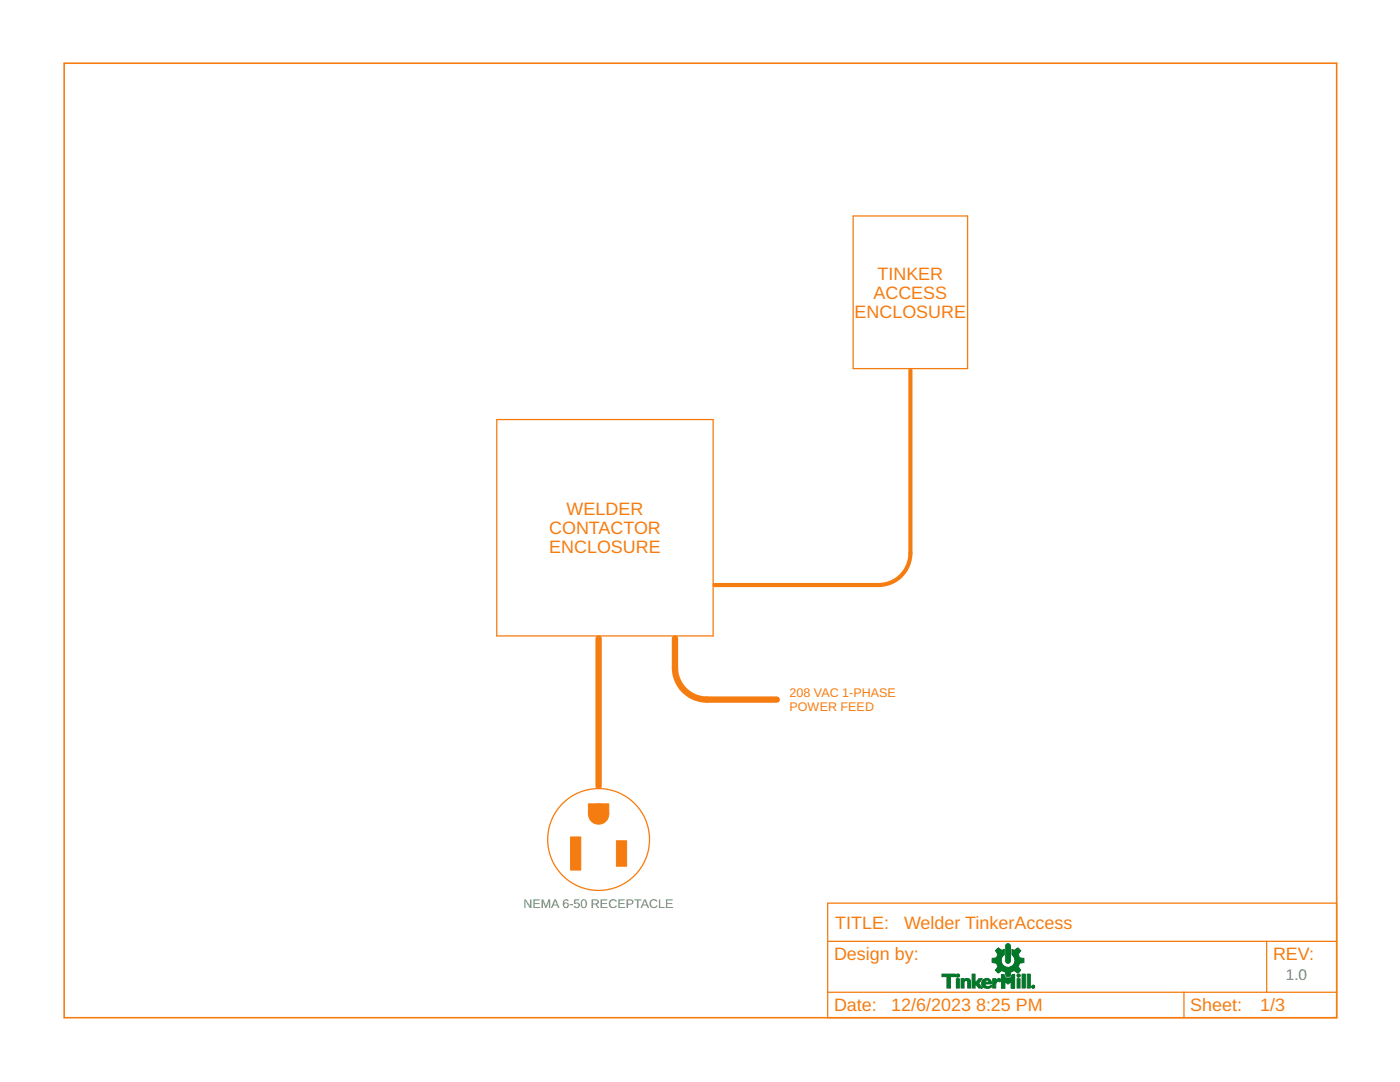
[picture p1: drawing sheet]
<svg xmlns="http://www.w3.org/2000/svg" width="279mm" height="216mm" viewBox="0 0 279 216" stroke-linecap="round" stroke-linejoin="round" font-family="sans-serif">
<g fill="none" stroke="#f57c10" stroke-width=".25">
<path d="M170.3 43.1h22.8v30.5h-22.8zM99.1 83.7h43.2v43.2h-43.2zM165.2 180.2h101.6v22.9h-101.6zM165.2 187.8h101.6M165.2 198h101.6M236.3 198v5.1M252.8 187.8v10.2"/>
<circle cx="119.5" cy="167.5" r="10.2"/>
</g>
<path d="M119.5 127.4v29.5M134.7 127.4v5.8a6.4 6.4 0 0 0 6.4 6.4h13.9" fill="none" stroke="#f57c10" stroke-width="1.3"/>
<path d="M181.7 73.9v36.5a6.4 6.4 0 0 1-6.4 6.3h-32.7" fill="none" stroke="#f57c10" stroke-width=".83"/>
<path d="M12.8 12.6h254v190.5h-254z" fill="none" stroke="#f57c10" stroke-width=".32"/>
<g fill="#f57c10" stroke="#f57c10" stroke-width=".2">
<path d="M113.9 167h2v6.6h-2z"/>
<path d="M117.4 160.4h4.1v2h-4.1z"/>
<path d="M123 167.8h2.1v5h-2.1z"/>
</g>
<circle cx="119.5" cy="162.4" r="2.03" fill="#f57c10" stroke="#f57c10" stroke-width=".2"/>
<g fill="#007828" stroke="#007828" stroke-width=".2">
<path d="M199.2 189.1l.8 .5 .4-.2v1.1a1.37 1.37 0 0 0-.3 2 1.37 1.37 0 0 0 2.1 .1 1.37 1.37 0 0 0-.3-2.1v-1.1l.5 .2 .7-.5 .6 .6-.5 .7 .3 .7 .9 .2v.8l-.9 .1-.3 .7 .5 .7-.6 .6-.7-.5-.7 .2-.1 .9h-.8l-.2-.9-.6-.2-.8 .5-.5-.6 .5-.7-.3-.7-.9-.1v-.8l.9-.2 .3-.7-.5-.7z" fill-rule="evenodd"/>
<path d="M200.8 188.4l.5-.1 .3 .4v3.1l-.1 .3-.3 .1-.3-.1-.2-.3v-3z" fill-rule="evenodd"/>
<path d="M199.9 194.5h.5l.2 .6h1.1l.3-.6h.5v2.7h-.7v-1.4l-.7 .6-.5-.6v1.4h-.7z" fill-rule="evenodd"/>
<path d="M188 194.4h2.7v.5h-1v2.3h-.7v-2.3h-1z" fill-rule="evenodd"/>
<path d="M190.9 195.3h.6v1.9h-.6z" fill-rule="evenodd"/>
<path d="M191.8 195.3h.6v.2l.6-.3 .5 .2 .2 .4v1.4h-.6l-.1-1.5a.39 .39 0 0 0-.6 .3v1.2h-.6z" fill-rule="evenodd"/>
<path d="M194 194.4h.6v1.8l.8-.9h.6l-.7 .9 .8 1h-.8l-.7-1v1h-.6z" fill-rule="evenodd"/>
<path d="M196.2 195.5l.7-.3v.4l-.2 .1-.2 .3h.4v.3h-.4l.1 .3 .6 .3 .7-.3v.4l-.9 .2-.8-.2-.3-.7z" fill-rule="evenodd"/>
<path d="M196.9 195.2l.7 .4 .3 .7h-1v-.3h.5l-.2-.3-.3-.1z" fill-rule="evenodd"/>
<path d="M198.1 195.3h.6v.5l.4-.5h.4l.2 .1-.1 .5a.47 .47 0 0 0-.5-.1 .47 .47 0 0 0-.3 .4l-.1 1h-.6z" fill-rule="evenodd"/>
<path d="M203 195.3h.6v1.9h-.6z" fill-rule="evenodd"/>
<path d="M204 194.4h.6v2.8h-.6z" fill-rule="evenodd"/>
<path d="M205 194.4h.6v2.8h-.6z" fill-rule="evenodd"/>
<path d="M206.2 196.7l.2 .3z" fill-rule="evenodd"/>
<path d="M206.1 196.7h.1l-.1 .3z" fill-rule="evenodd"/>
<path d="M206.2 196.6l.3 .3-.3 .3 .3-.3z" fill-rule="evenodd"/>
<path d="M206 196.7l.2-.1-.3 .3 .3 .3-.3-.2z" fill-rule="evenodd"/>
<circle cx="191.2" cy="194.7" r=".33"/>
<circle cx="203.3" cy="194.7" r=".33"/>
</g>
<g font-size="3.6" fill="#f57c10">
<text x="174.3" y="59.6">ACCESS</text>
<text x="175.1" y="55.8">TINKER</text>
<text x="170.6" y="63.4">ENCLOSURE</text>
<text x="109.6" y="106.6">CONTACTOR</text>
<text x="113.1" y="102.8">WELDER</text>
<text x="109.6" y="110.4">ENCLOSURE</text>
<text x="166.7" y="185.3">TITLE:</text>
<text x="180.4" y="185.3">Welder TinkerAccess</text>
<text x="166.4" y="191.6">Design by:</text>
<text x="254.1" y="191.6">REV:</text>
<text x="166.4" y="201.8">Date:</text>
<text x="177.9" y="201.8">12/6/2023</text>
<text x="194.8" y="201.8">8:25 PM</text>
<text x="237.6" y="201.8">Sheet:</text>
<text x="251.5" y="201.8">1/3</text>
</g>
<text font-size="3.1" fill="#757575" x="256.6" y="195.5">1.0</text>
<g font-size="2.5" fill="#f57c10">
<text x="157.6" y="139.1">208 VAC 1-PHASE</text>
<text x="157.6" y="141.8">POWER FEED</text>
</g>
<text font-size="2.5" fill="#757575" x="104.5" y="181.1">NEMA 6-50 RECEPTACLE</text>
</svg>
